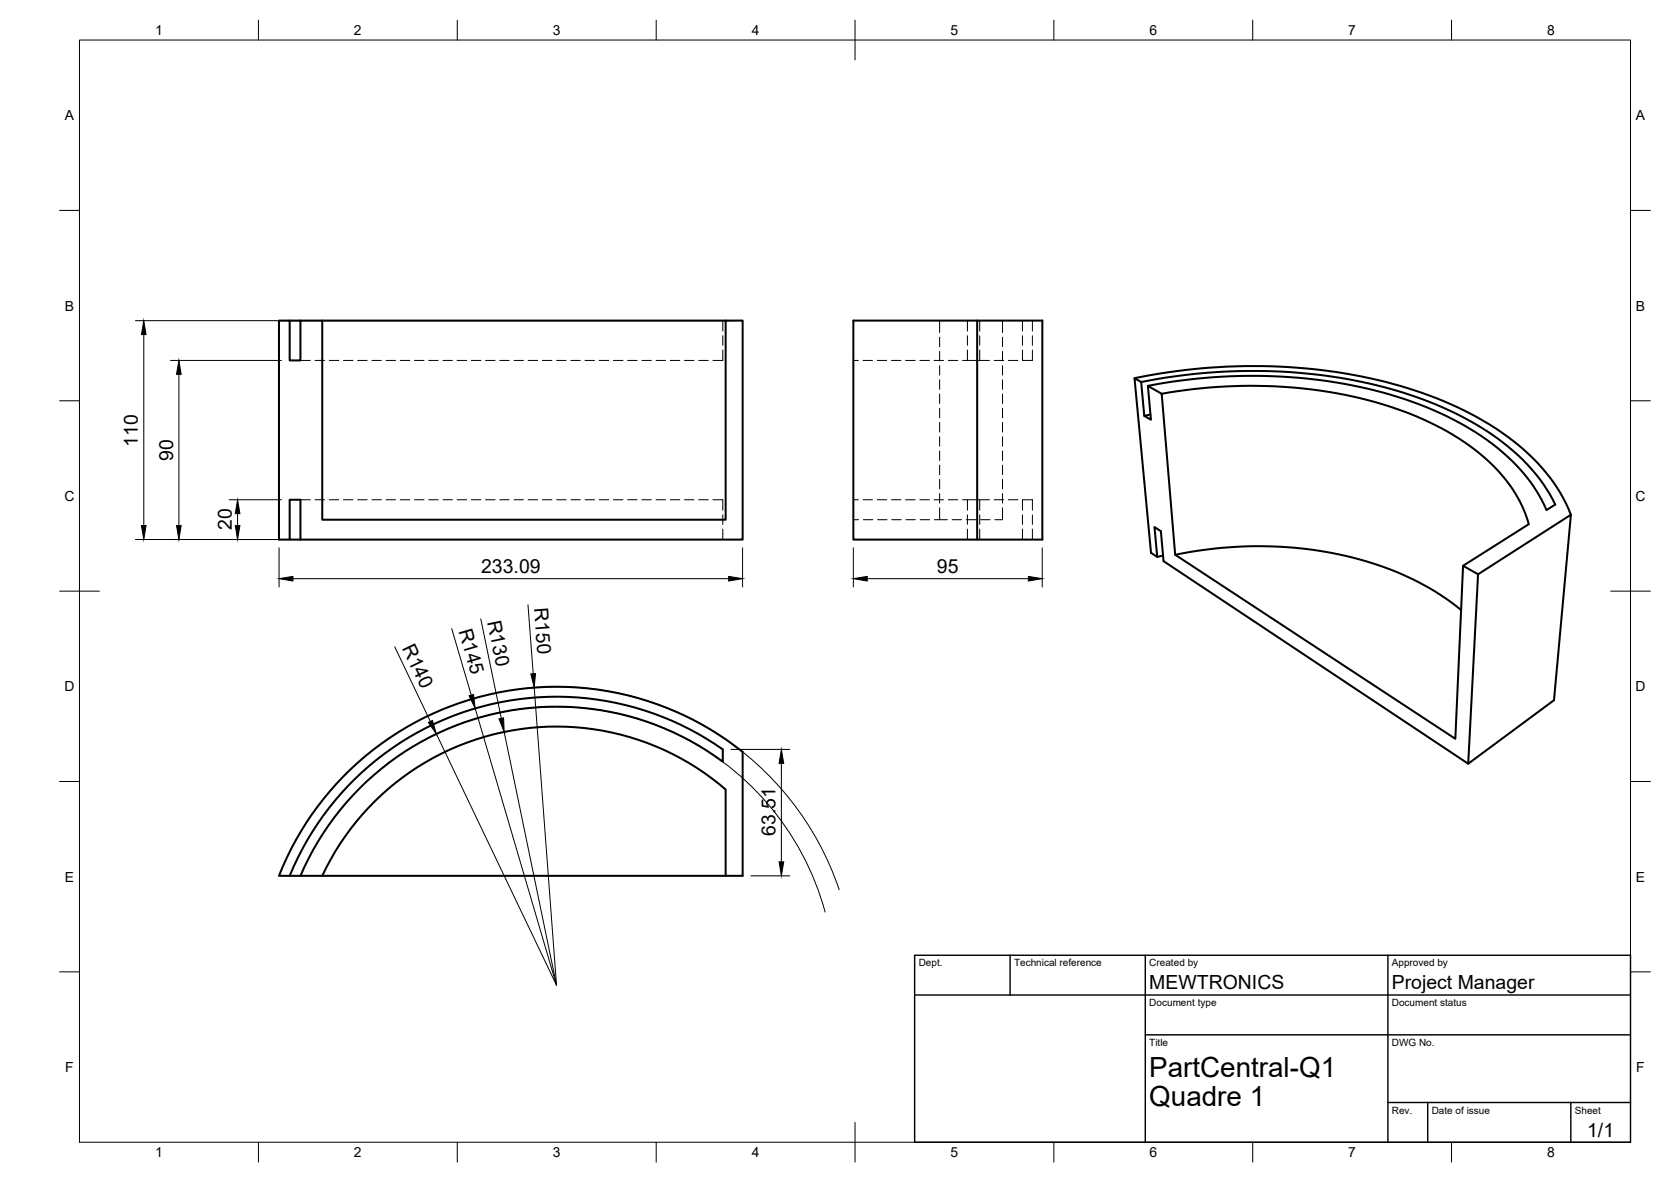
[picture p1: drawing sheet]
<svg xmlns="http://www.w3.org/2000/svg" width="420mm" height="297mm" viewBox="0 0 420 297" stroke-linecap="round" stroke-linejoin="round" font-family="sans-serif">
<!-- layer: Visible -->
<g fill="none" stroke="#000" stroke-width=".51">
<path d="M72.8 80.6h2.7M81 80.6h101.5M245.7 80.6h-31.1v55h47.5v-55h-16.4v55M285.3 95a140.3 140.3 0 0 1 70.6 3.2 74.5 74.5 0 0 1 30.7 18.1 39.8 39.8 0 0 1 8.4 13.1l-4.3 46.6-21.5 15.9-76.6-50.9-.7-7.5-1.6-1.1 .7 7.6 1.4-.4M286.9 96a135.9 135.9 0 0 1 67.2 3.1 71.6 71.6 0 0 1 30 17.7 38.8 38.8 0 0 1 7 10l-2.2 1.4a45.5 45.5 0 0 0-19.2-20.4 101.4 101.4 0 0 0-43.8-12.9 138 138 0 0 0-37.3 2.1M292.1 99a120.4 120.4 0 0 1 58.8 3.7 62.8 62.8 0 0 1 25.7 15.5 32.9 32.9 0 0 1 7.8 13.5l-16.5 10.5M289.3 104.2l-1.6 .3M72.8 125.6h2.7v10h-2.7zM72.8 135.6h-2.7v-55h2.7v10h2.7v-10h5.5v50h101.5v-50h4.2v55h-111.2M291 140l-1.6-1.1-4.1-43.9 1.6 1 .8 8.5 1.7 1-.8-8.5 3.5 2 3.4 40.4 70.4 46.3 2-43.5 3.7 2.1-2.4 47.6M295.5 139.4a96.4 96.4 0 0 1 57.8 5.3 60.3 60.3 0 0 1 14.1 8.6M395 129.4l-23.4 14.9"/>
<path d="M86.4 195.1a75 75 0 0 1 100.3-6.1v31.1h-116.6a74.6 74.6 0 0 1 16.3-25zM72.8 220.1a72.5 72.5 0 0 1 108.9-31.8v3.1a70 70 0 0 0-106.2 28.7M81 220.1a65 65 0 0 1 101.5-21.7v21.7"/>
</g>
<!-- layer: Hidden -->
<g fill="none" stroke="#000" stroke-width=".25">
<path d="M75.5 90.6h2.5M79.2 90.6h2.4M82.8 90.6h2.4M86.4 90.6h2.4M89.9 90.6h2.4M93.5 90.6h2.4M97.1 90.6h2.4M100.6 90.6h2.4M104.2 90.6h2.4M107.8 90.6h2.4M111.4 90.6h2.3M114.9 90.6h2.4"/>
<path d="M118.5 90.6h2.4M122.1 90.6h2.4M125.7 90.6h2.3M129.2 90.6h2.4M132.8 90.6h2.4M136.4 90.6h2.4M140 90.6h2.3M143.5 90.6h2.4M147.1 90.6h2.4M150.7 90.6h2.4M154.2 90.6h2.4M157.8 90.6h2.4"/>
<path d="M161.4 90.6h2.4M165 90.6h2.3M168.5 90.6h2.4M172.1 90.6h2.4M175.7 90.6h2.4M181.7 88v2.6h-2.4M181.7 80.6v2.6M181.7 84.4v2.4M214.6 90.6h1.2M217 90.6h2.4M220.6 90.6h2.3M224.2 90.6h2.3"/>
<path d="M227.7 90.6h2.4M231.3 90.6h2.4M234.9 90.6h2.3M236.3 80.6v3M236.3 84.7v2.4M236.3 88.3v2.4M236.3 91.9v2.4M236.3 95.4v2.4M236.3 99v2.4M238.4 90.6h2.4M242 90.6h4.3M243.2 80.6v2.6"/>
<path d="M243.2 84.4v2.4M243.2 88v2.6M246.3 90.6h2.5M246.3 80.6v2.6M246.3 84.4v2.4M246.3 88v2.6M250 90.6h2.4M252.1 80.6v3M252.1 84.7v2.4M252.1 88.3v2.4M252.1 91.9v2.4M252.1 95.4v2.4"/>
<path d="M252.1 99v2.4M253.6 90.6h2.3M257.1 80.6v2.6M257.1 84.4v2.4M257.1 88v2.6M259.6 88v2.6h-2.5M259.6 80.6v2.6M259.6 84.4v2.4M236.3 102.6v2.4M236.3 106.2v2.4M236.3 109.8v2.3M236.3 113.3v2.4"/>
<path d="M236.3 116.9v2.4M252.1 102.6v2.4M252.1 106.2v2.4M252.1 109.8v2.3M252.1 113.3v2.4M252.1 116.9v2.4M75.5 125.6h2.5M79.2 125.6h2.4M82.8 125.6h2.4M86.4 125.6h2.4M89.9 125.6h2.4M93.5 125.6h2.4"/>
<path d="M97.1 125.6h2.4M100.6 125.6h2.4M104.2 125.6h2.4M107.8 125.6h2.4M111.4 125.6h2.3M114.9 125.6h2.4M118.5 125.6h2.4M122.1 125.6h2.4M125.7 125.6h2.3M129.2 125.6h2.4M132.8 125.6h2.4M136.4 125.6h2.4"/>
<path d="M140 125.6h2.3M143.5 125.6h2.4M147.1 125.6h2.4M150.7 125.6h2.4M154.2 125.6h2.4M157.8 125.6h2.4M161.4 125.6h2.4M165 125.6h2.3M168.5 125.6h2.4M172.1 125.6h2.4M175.7 125.6h2.4M179.3 125.6h2.4v2.6"/>
<path d="M181.7 129.4v2.4M181.7 133v2.6M214.6 125.6h1.2M214.6 130.6h1.3M217 125.6h2.4M217.1 130.6h2.4M220.6 125.6h2.3M220.6 130.6h2.4M224.2 125.6h2.3M224.2 130.6h2.4M227.7 125.6h2.4M227.8 130.6h2.4"/>
<path d="M231.3 125.6h2.4M231.4 130.6h2.3M234.9 125.6h2.3M234.9 130.6h3.3M236.3 120.5v2.4M236.3 124v2.4M236.3 127.6v3M238.4 125.6h2.4M239.4 130.6h2.4M242 125.6h1.2M243 130.6h2.4M243.2 129.4v2.4"/>
<path d="M243.2 133v2.6M246.3 125.6h-3.1v2.6M246.3 129.4v2.4M246.3 133v2.6M246.5 130.6h2.4M248.8 125.6h-2.5v2.6M250 125.6h2.4M252.1 127.6v3h-2M252.1 120.5v2.4M252.1 124v2.4M253.6 125.6h2.3M257.1 125.6v2.6"/>
<path d="M257.1 129.4v2.4M257.1 133v2.6M257.1 125.6h2.5v2.6M259.6 129.4v2.4M259.6 133v2.6"/>
</g>
<!-- layer: BORDER -->
<g fill="none" stroke="#000" stroke-width=".25">
<path d="M20 10.1h390v276.9h-390zM65 5.1v5M115 5.1v5M165 5.1v5M215 5.1v10M265 5.1v5M315 5.1v5M365 5.1v5M15 52.9h5M410 52.9h5M15 100.7h5M410 100.7h5"/>
<path d="M15 148.6h10M405 148.6h10M15 196.4h5M410 196.4h5M15 244.2h5M410 244.2h5M65 287v5M115 287v5M165 287v5M215 282.1v9.9M265 287v5M315 287v5"/>
<path d="M365 287v5"/>
</g>
<!-- layer: TITLEBLOCK -->
<path d="M230 240.1h180v46.9h-180zM230 250h180M254 240.1v9.9M288 240.1v46.9M349 240.1v46.9M288 260.1h122M349 277.1h61M359 277.1v9.9M395 277.1v9.9" fill="none" stroke="#000" stroke-width=".36"/>
<!-- layer: FD_Dimensions -->
<g fill="none" stroke="#000" stroke-width=".25">
<path d="M34.1 80.6h150.5M36.2 84.1v48M42.9 90.6h27.9M45 94.1v38M34.1 135.6h150.5M57.6 125.6h13.2M59.7 129.1v3M70.2 137.7v9.8M186.7 137.7v9.8M214.6 137.7v9.8M262.1 137.7v9.8M73.7 145.4h109.5"/>
<path d="M113.6 158l4.9 16.7M120.9 155.5l5.1 25M132.8 152l1.3 17.3M218.1 145.4h40.5M99.3 162.5l8.9 18.8M119.5 178l20.4 69.6M132.2 173a75 75 0 0 1 78.8 50.6M134.3 172.8l5.6 74.8M107.8 185.4a70 70 0 0 1 99.7 43.8M109.7 184.5l30.2 63.1M126.8 183.9l13.1 63.7M183.8 188.3h14.8"/>
<path d="M196.5 191.8v24.8M188.8 220.1h9.8"/>
</g>
<g fill="#000" stroke="#000" stroke-width=".25">
<path d="M36.2 80.6l.5 3.5h-1.1zM45 90.6l.6 3.5h-1.2zM35.6 132.1h1.1l-.5 3.5zM44.4 132.1h1.2l-.6 3.5zM59.2 132.1h1.1l-.6 3.5zM59.7 125.6l.6 3.5h-1.1zM70.2 145.4l3.5-.5v1.1zM183.2 144.9l3.5 .5-3.5 .6zM214.6 145.4l3.5-.5v1.1zM258.6 144.9l3.5 .5-3.5 .6zM117.9 174.8l1.2-.3 .4 3.5zM133.5 169.4l1.1-.1-.3 3.5z"/>
<path d="M107.7 181.6l1-.6 1 3.5zM125.5 180.6l1.1-.2 .2 3.5zM196.5 188.3l.6 3.5h-1.2zM195.9 216.6h1.2l-.6 3.5z"/>
</g>
<g font-size="7">
<text x="289" y="270.6">PartCentral-Q1</text>
<text x="289" y="278.1">Quadre 1</text>
</g>
<g font-size="4.9">
<text x="34.7" y="112.3" transform="rotate(-90 34.7 112.3)">110</text>
<text x="43.5" y="115.8" transform="rotate(-90 43.5 115.8)">90</text>
<text x="58.3" y="133.3" transform="rotate(-90 58.3 133.3)">20</text>
<text x="121" y="144">233.09</text>
<text x="235.6" y="144">95</text>
<text x="134.3" y="152.9" transform="rotate(86 134.3 152.9)">R150</text>
<text x="115.3" y="158.5" transform="rotate(74 115.3 158.5)">R145</text>
<text x="122.5" y="156.2" transform="rotate(78 122.5 156.2)">R130</text>
<text x="101" y="162.8" transform="rotate(64 101 162.8)">R140</text>
<text x="195" y="210" transform="rotate(-90 195 210)">63.51</text>
<text x="289" y="248.5">MEWTRONICS</text>
<text x="350" y="248.5">Project Manager</text>
<text x="399.1" y="285.7">1/1</text>
</g>
<g font-size="3.5">
<text x="39" y="8.8">1</text>
<text x="89" y="8.8">2</text>
<text x="139" y="8.8">3</text>
<text x="189" y="8.8">4</text>
<text x="239" y="8.8">5</text>
<text x="289" y="8.8">6</text>
<text x="339" y="8.8">7</text>
<text x="389" y="8.8">8</text>
<text x="16.3" y="30.2">A</text>
<text x="411.3" y="30.2">A</text>
<text x="16.3" y="78">B</text>
<text x="411.3" y="78">B</text>
<text x="16.2" y="125.9">C</text>
<text x="411.2" y="125.9">C</text>
<text x="16.2" y="173.7">D</text>
<text x="411.2" y="173.7">D</text>
<text x="16.3" y="221.6">E</text>
<text x="411.3" y="221.6">E</text>
<text x="16.4" y="269.4">F</text>
<text x="411.4" y="269.4">F</text>
<text x="39" y="290.8">1</text>
<text x="89" y="290.8">2</text>
<text x="139" y="290.8">3</text>
<text x="189" y="290.8">4</text>
<text x="239" y="290.8">5</text>
<text x="289" y="290.8">6</text>
<text x="339" y="290.8">7</text>
<text x="389" y="290.8">8</text>
</g>
<g font-size="2.5">
<text x="231" y="242.9">Dept.</text>
<text x="255" y="242.9">Technical reference</text>
<text x="289" y="242.9">Created by</text>
<text x="350" y="242.9">Approved by</text>
<text x="289" y="252.8">Document type</text>
<text x="350" y="252.8">Document status</text>
<text x="289" y="262.9">Title</text>
<text x="350" y="262.9">DWG No.</text>
<text x="350" y="279.9">Rev.</text>
<text x="360" y="279.9">Date of issue</text>
<text x="396" y="279.9">Sheet</text>
</g>
</svg>
